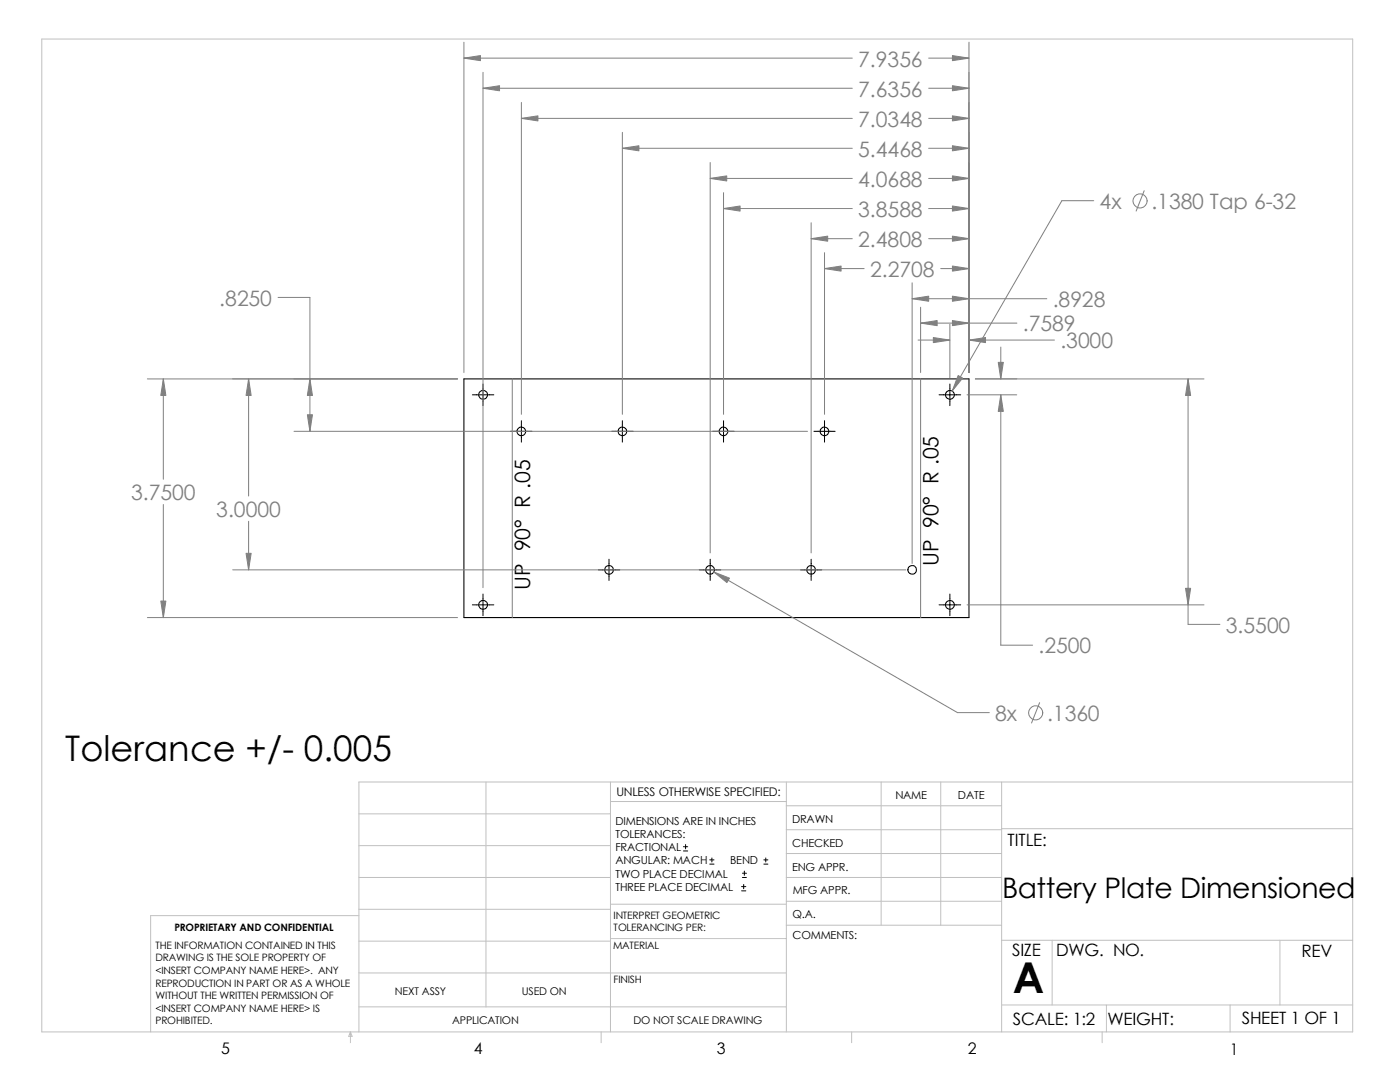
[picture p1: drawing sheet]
<svg xmlns="http://www.w3.org/2000/svg" width="279mm" height="216mm" viewBox="0 0 279 216" stroke-linecap="round" stroke-linejoin="round" font-family="sans-serif">
<g fill="none" stroke="#c0c0c0" stroke-width=".2">
<path d="M8.3 7.8h261.7v198.1h-261.7zM97 156v44.9M121.8 159.9h35.1M121.8 156v49.9M156.9 156v49.9M175.9 156v28.6M187.7 156v28.6M199.9 156v49.9M270 156h-198.4v49.9M71.6 175.1h50.2M71.6 168.7h50.2M71.6 162.4h50.2"/>
<path d="M156.9 175.1h43M156.9 179.8h43M156.9 165.6h43M156.9 160.8h43M156.9 170.3h43M199.9 165.4h70.1M71.6 182.7h-41.5v23.2M71.6 181.4h50.2M71.6 187.8h50.2M71.6 194.1h85.3M121.8 187.3h35.1M121.8 180.4h35.1"/>
<path d="M156.9 184.6h43M199.9 187.6h70.1M210 187.6v12.9M255.4 187.6v12.9M69.9 205.9l.4 .9h-.7zM69.9 205.9v2.2M71.6 200.9h85.3M120 205.9v2.2M170 205.9v2.2M199.9 200.5h70.1M220 205.9v2.2M220.8 200.5v5.4"/>
<path d="M245.5 200.5v5.4"/>
</g>
<g fill="none" stroke="#000" stroke-width=".21">
<path d="M92.6 75.6h100.8v47.6h-100.8z"/>
<circle cx="96.4" cy="78.8" r=".87"/>
<circle cx="189.6" cy="78.8" r=".89"/>
<circle cx="104" cy="86.1" r=".87"/>
<circle cx="124.2" cy="86.1" r=".85"/>
<circle cx="144.4" cy="86.1" r=".87"/>
<circle cx="164.6" cy="86.1" r=".85"/>
<circle cx="121.6" cy="113.7" r=".86"/>
<circle cx="141.7" cy="113.7" r=".88"/>
<circle cx="161.9" cy="113.7" r=".86"/>
<circle cx="182.1" cy="113.7" r=".88"/>
<circle cx="96.4" cy="120.7" r=".87"/>
<circle cx="189.6" cy="120.7" r=".89"/>
</g>
<g fill="none" stroke="#000" stroke-width=".2">
<path d="M94.3 78.8h4.3M96.4 76.6v4.3M187.4 78.8h4.3M189.6 76.6v4.3M101.9 86.1h4.3M104.1 83.9v4.3M122.1 86.1h4.3M124.2 83.9v4.3M142.2 86.1h4.3M144.4 83.9v4.3M162.4 86.1h4.3M164.5 83.9v4.3"/>
<path d="M96.4 118.5v4.4M119.4 113.7h4.3M121.5 111.6v4.2M139.6 113.7h4.2M141.7 111.6v4.2M159.8 113.7h4.2M161.9 111.6v4.2M189.6 118.5v4.4M94.3 120.7h4.3M187.4 120.7h4.3M136.4 169.8h.8M136.4 169h.8"/>
<path d="M136.8 168.5v.9M141.6 172.4h.9M141.6 171.6h.9M142.1 171.2v.8M148 177.8h.8M148 176.9h.8M148.2 175.1h.8M148.2 174.2h.8M148.4 176.5v.8M148.5 173.8v.9M152.4 172.4h.8M152.4 171.6h.8"/>
<path d="M152.8 171.2v.8"/>
</g>
<g fill="none" stroke="#808080" stroke-width=".2">
<path d="M92.6 11.6h77.5M92.6 8.4v65.9M96.4 17.6h73.7M96.4 14.4v102.9M185.3 17.6h8.1M185.3 11.6h8.1M193.4 8.4v65.9M104.1 23.6h66M104.1 20.4v62.3M124.2 26.4v56.3M124.2 29.6h45.9M141.7 35.6h28.4"/>
<path d="M141.7 32.4v77.9M144.4 38.4v44.3M185.3 35.6h8.1M185.3 29.6h8.1M185.3 23.6h8.1M228.3 38.1l-1.6 4M55.5 59.4h6.3v26.7M144.4 41.6h25.7M161.9 44.4v65.9M161.9 47.6h8.2M164.5 50.4v32.3M164.5 53.6h8"/>
<path d="M182 56.4v56M182 59.6h26.9M185.3 47.6h8.1M185.3 41.6h8.1M187.7 53.6h5.7M218.3 40h-6.4l-21.9 38M29.4 75.6h61.9M32.6 75.6v20M49.6 75.6v23.4M102.2 75.6v47.6M183.2 67.9h6.4M183.7 61.3v13"/>
<path d="M183.7 75.6v47.6M183.7 64.5h19.2M189.6 64.7v10.7M193 78.8h9.9M193.4 67.9h17M194.6 75.6h45.7M199.7 78.8v49.9h6.4M199.7 69.3v6.3M237.1 75.6v49h6.4M58.7 86.1h102.5M32.6 100.7v22.5M46.4 113.7h134.4"/>
<path d="M49.6 104v9.7M142.5 114.1l48.6 28.1h6.3M29.4 123.2h61.9M193 120.7h47.3M207.5 140.2l-1.6 4.1"/>
<circle cx="227.5" cy="40.1" r="1.41"/>
<circle cx="206.7" cy="142.2" r="1.41"/>
</g>
<g fill="#808080" stroke="#808080" stroke-width=".2">
<path d="M190.1 35.1l3.3 .5-3.3 .5z"/>
<path d="M141.7 35.6l3.3-.5v1z"/>
<path d="M190.1 17.1l3.3 .5-3.3 .5z"/>
<path d="M96.4 17.6l3.3-.5v1z"/>
<path d="M236.6 117.4h1l-.5 3.3z"/>
<path d="M237.1 75.6l.5 3.3h-1z"/>
<path d="M61.3 82.8h1.1l-.6 3.3z"/>
<path d="M61.8 75.6l.6 3.3h-1.1z"/>
<path d="M32.1 119.9h1l-.5 3.3z"/>
<path d="M190.1 11.1l3.3 .5-3.3 .5z"/>
<path d="M186.3 67.4l3.3 .5-3.3 .5z"/>
<path d="M32.6 75.6l.5 3.3h-1z"/>
<path d="M92.6 11.6l3.3-.5v1z"/>
<path d="M199.2 72.3h1l-.5 3.3z"/>
<path d="M191.2 74.9l.9 .5-2.1 2.6z"/>
<path d="M193.4 67.9l3.3-.5v1z"/>
<path d="M199.7 78.8l.5 3.3h-1z"/>
<path d="M142.5 114.1l3.1 1.3-.5 .8z"/>
<path d="M183.7 64.5l3.3-.5v1z"/>
<path d="M190.1 64l3.3 .5-3.3 .5z"/>
<path d="M182 59.6l3.3-.5v1z"/>
<path d="M190.1 59.1l3.3 .5-3.3 .5z"/>
<path d="M164.5 53.6l3.4-.5v1z"/>
<path d="M190.1 53.1l3.3 .5-3.3 .5z"/>
<path d="M161.9 47.6l3.3-.5v1z"/>
<path d="M190.1 47.1l3.3 .5-3.3 .5z"/>
<path d="M144.4 41.6l3.3-.5v1z"/>
<path d="M190.1 41.1l3.3 .5-3.3 .5z"/>
<path d="M190.1 29.1l3.3 .5-3.3 .5z"/>
<path d="M124.2 29.6l3.3-.5v1z"/>
<path d="M190.1 23.1l3.3 .5-3.3 .5z"/>
<path d="M104.1 23.6l3.3-.5v1z"/>
<path d="M49.6 75.6l.5 3.3h-1z"/>
<path d="M49.1 110.4h1l-.5 3.3z"/>
</g>
<text font-size="8.5" x="202.1" y="198.2">A</text>
<text font-size="7" x="13" y="151.8">Tolerance +/- 0.005</text>
<text font-size="5.6" x="200" y="179.2">Battery Plate Dimensioned</text>
<g font-size="4.2" fill="#808080">
<text x="171.3" y="13.3">7.9356</text>
<text x="171.3" y="19.3">7.6356</text>
<text x="171.3" y="25.3">7.0348</text>
<text x="171.3" y="31.3">5.4468</text>
<text x="171.3" y="37.3">4.0688</text>
<text x="219.4" y="41.7">4x</text>
<text x="229.8" y="41.7">.1380 Tap 6-32</text>
<text x="171.3" y="43.3">3.8588</text>
<text x="171.3" y="49.3">2.4808</text>
<text x="173.6" y="55.3">2.2708</text>
<text x="43.8" y="61">.8250</text>
<text x="210.1" y="61.3">.8928</text>
<text x="204.1" y="66.1">.7589</text>
<text x="211.6" y="69.5">.3000</text>
<text x="26.2" y="99.8">3.7500</text>
<text x="43.2" y="103.2">3.0000</text>
<text x="207.3" y="130.4">.2500</text>
<text x="244.6" y="126.3">3.5500</text>
<text x="198.6" y="143.8">8x</text>
<text x="209" y="143.8">.1360</text>
</g>
<g font-size="4.2">
<text x="187.3" y="113" transform="rotate(-90 187.3 113)">UP 90° R .05</text>
<text x="105.8" y="117.7" transform="rotate(-90 105.8 117.7)">UP 90° R .05</text>
</g>
<g font-size="3.4">
<text x="201.1" y="168.8">TITLE:</text>
<text x="202" y="190.8">SIZE</text>
<text x="210.8" y="190.8">DWG. NO.</text>
<text x="259.8" y="191">REV</text>
<text x="202.1" y="204.4">SCALE: 1:2</text>
<text x="221" y="204.5">WEIGHT:</text>
<text x="247.8" y="204.4">SHEET 1 OF 1</text>
</g>
<g font-size="3.2">
<text x="44.2" y="210.4">5</text>
<text x="94.6" y="210.3">4</text>
<text x="143" y="210.4">3</text>
<text x="193.2" y="210.4">2</text>
<text x="245.4" y="210.6">1</text>
</g>
<text font-size="2.4" x="123" y="158.9">UNLESS OTHERWISE SPECIFIED:</text>
<g font-size="2.2">
<text x="178.7" y="159.4">NAME</text>
<text x="191.2" y="159.4">DATE</text>
<text x="122.8" y="164.5">DIMENSIONS ARE IN INCHES</text>
<text x="122.8" y="167.2">TOLERANCES:</text>
<text x="158.1" y="164.2">DRAWN</text>
<text x="122.8" y="169.8">FRACTIONAL</text>
<text x="122.8" y="172.5">ANGULAR: MACH</text>
<text x="145.7" y="172.5">BEND</text>
<text x="158.1" y="173.7">ENG APPR.</text>
<text x="158.1" y="169.1">CHECKED</text>
<text x="122.8" y="175.1">TWO PLACE DECIMAL</text>
<text x="122.8" y="177.8">THREE PLACE DECIMAL</text>
<text x="158.2" y="178.5">MFG APPR.</text>
<text x="158.2" y="183.2">Q.A.</text>
<text x="158.2" y="187.4">COMMENTS:</text>
</g>
<g font-size="2.1">
<text x="78.8" y="198.5">NEXT ASSY</text>
<text x="104.1" y="198.5">USED ON</text>
<text x="90.2" y="204.3">APPLICATION</text>
<text x="126.4" y="204.3">DO NOT SCALE DRAWING</text>
</g>
<g font-size="2">
<text x="34.8" y="185.7">PROPRIETARY AND CONFIDENTIAL</text>
<text x="122.5" y="183.3">INTERPRET GEOMETRIC</text>
<text x="122.5" y="185.8">TOLERANCING PER:</text>
<text x="31" y="189.3">THE INFORMATION CONTAINED IN THIS</text>
<text x="31" y="191.8">DRAWING IS THE SOLE PROPERTY OF</text>
<text x="122.3" y="189.4">MATERIAL</text>
<text x="31" y="194.3">&lt;INSERT COMPANY NAME HERE&gt;. ANY</text>
<text x="31" y="196.8">REPRODUCTION IN PART OR AS A WHOLE</text>
<text x="122.4" y="196.2">FINISH</text>
<text x="31" y="199.3">WITHOUT THE WRITTEN PERMISSION OF</text>
<text x="31" y="201.9">&lt;INSERT COMPANY NAME HERE&gt; IS</text>
<text x="31" y="204.4">PROHIBITED.</text>
</g>
</svg>
